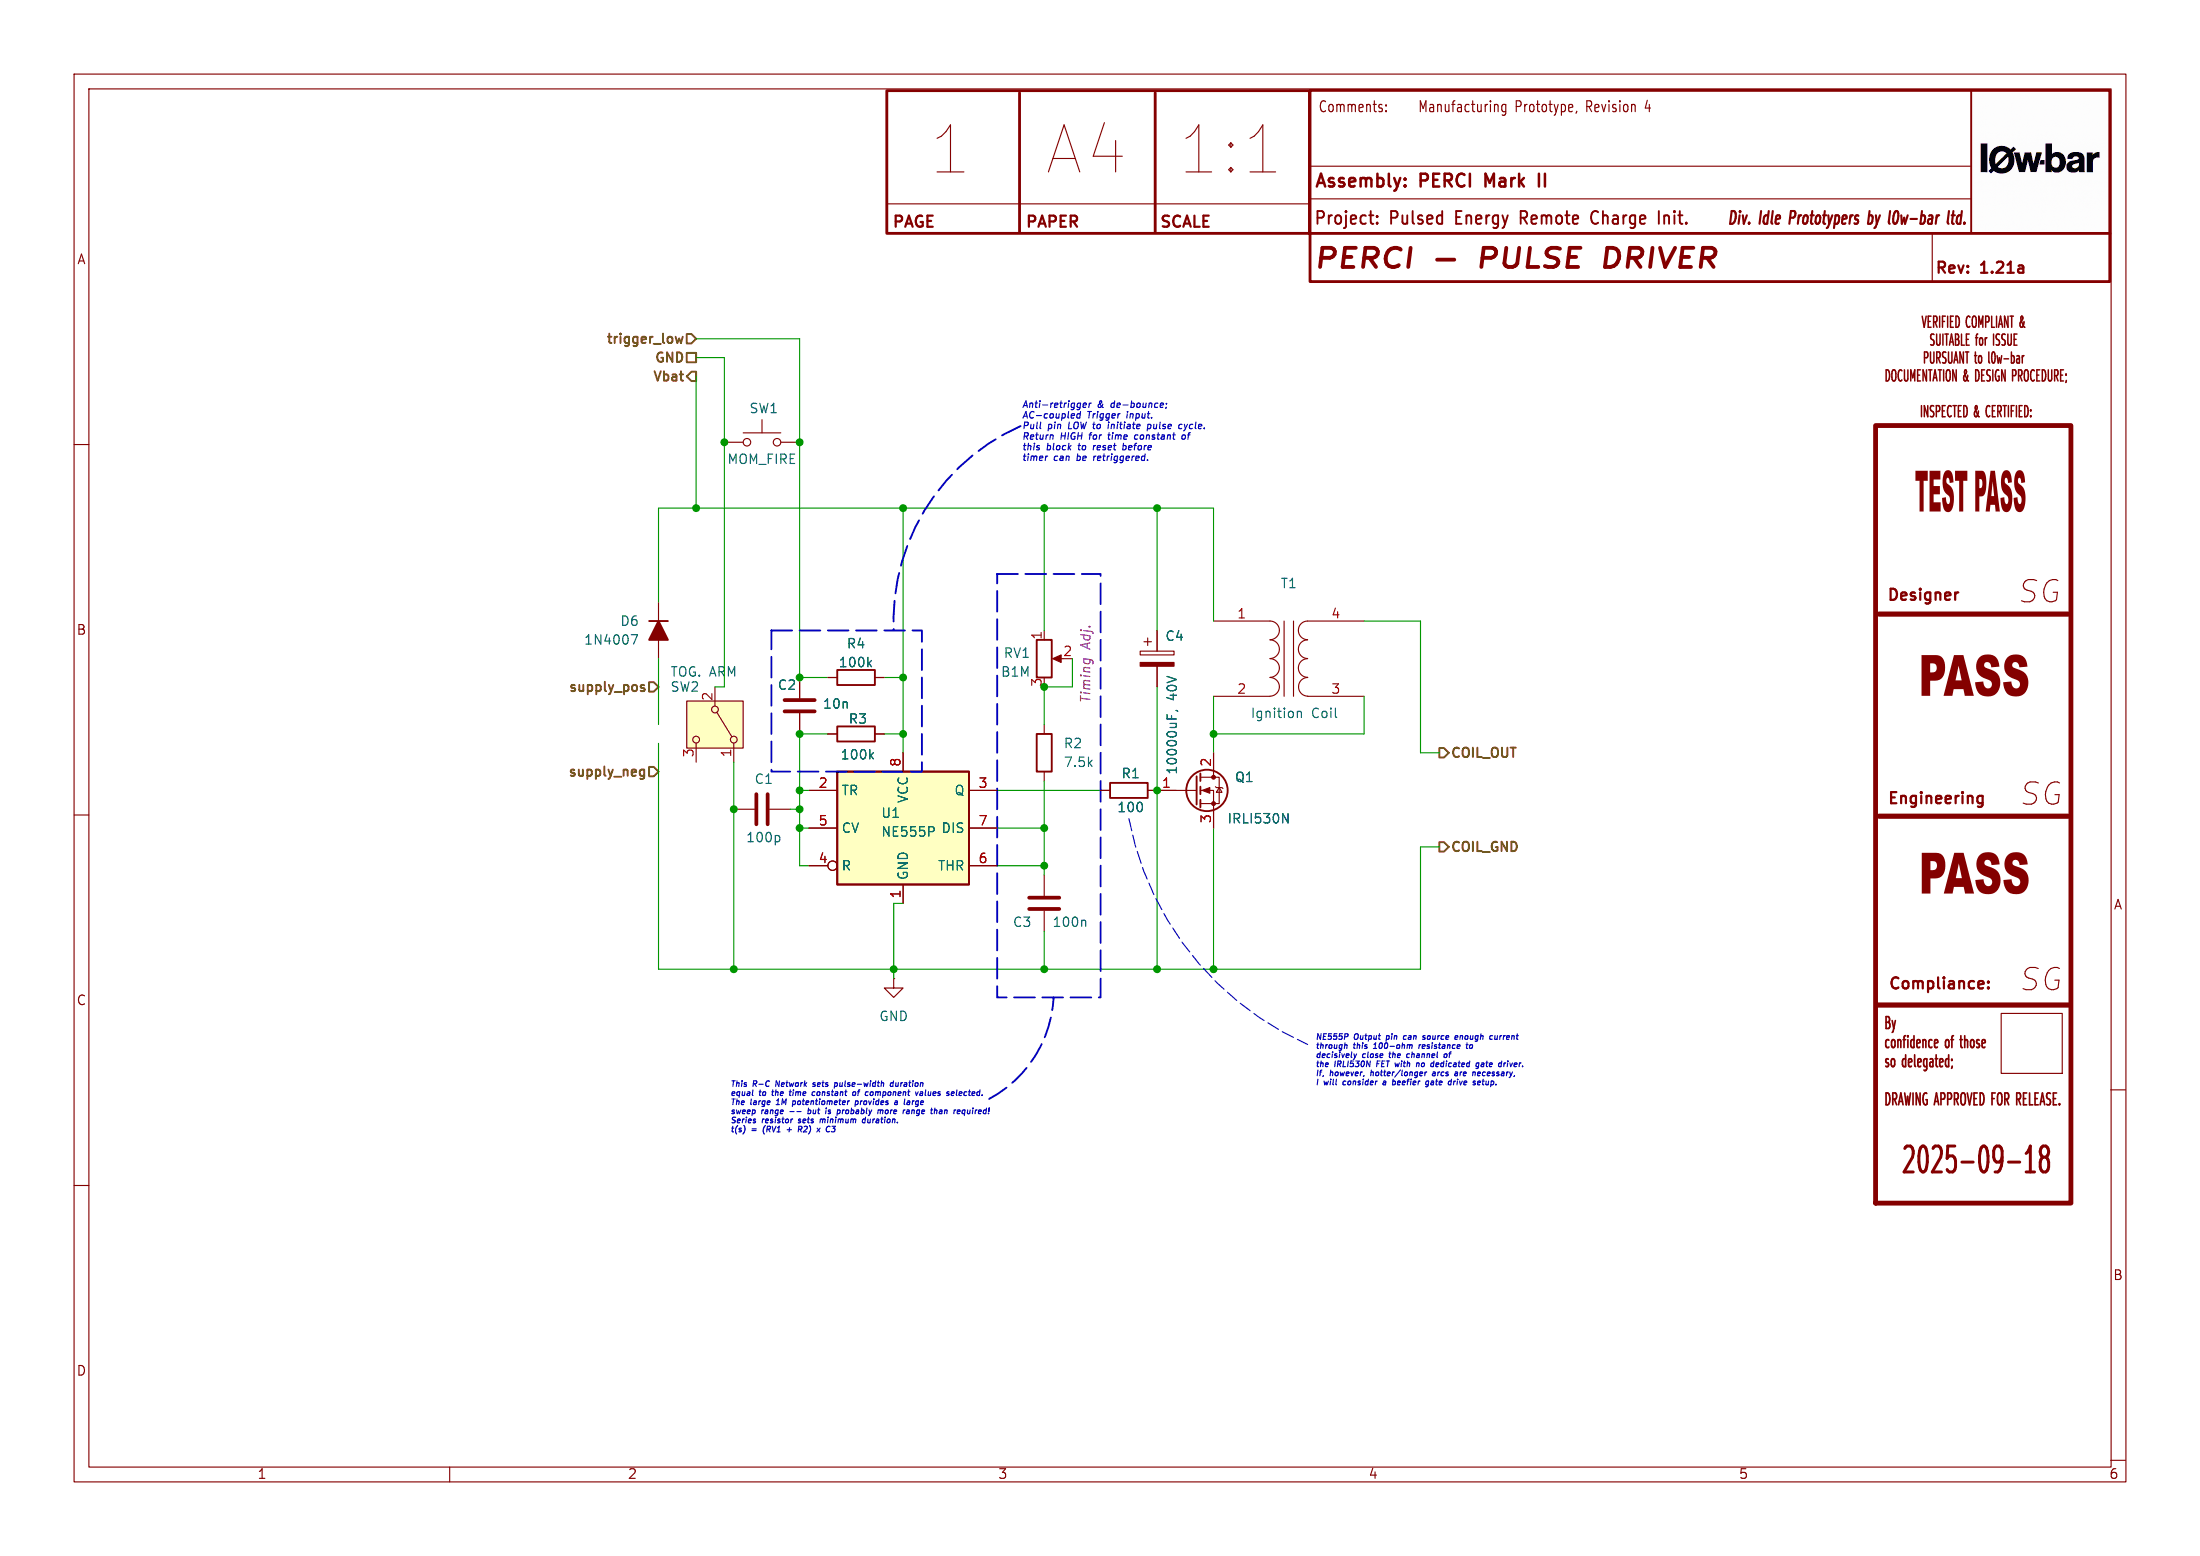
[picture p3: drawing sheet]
(kicad_sch
 (version 20250114)
 (generator "eeschema")
 (generator_version "9.0")
 (paper "A4")
 (title_block
  (title "PERCI - PULSE DRIVER")
  (date "2025-09-18")
  (rev "1.21a")
  (company "l0w-bar")
  (comment 1 "Manufacturing Prototype, Revision 4"))
 (lib_symbols
  (symbol "Device:C"
   (pin_numbers (hide yes))
   (pin_names
    (offset 0.254)) (exclude_from_sim no) (in_bom yes) (on_board yes)
   (property "Reference" "C" (at 0.635 2.54 0) (effects (font (size 1.27 1.27)) (justify left)))
   (property "Value" "C" (at 0.635 -2.54 0) (effects (font (size 1.27 1.27)) (justify left)))
   (property "Footprint" "" (at 0.9652 -3.81 0) (effects (font (size 1.27 1.27)) (hide yes)))
   (property "Datasheet" "~" (at 0 0 0) (effects (font (size 1.27 1.27)) (hide yes)))
   (property "Description" "Unpolarized capacitor" (at 0 0 0) (effects (font (size 1.27 1.27)) (hide yes)))
   (symbol "C_0_1"
    (polyline (pts (xy -2.032 0.762) (xy 2.032 0.762)) (stroke (width 0.508) (type default)) (fill (type none)))
    (polyline (pts (xy -2.032 -0.762) (xy 2.032 -0.762)) (stroke (width 0.508) (type default)) (fill (type none))))
   (symbol "C_1_1"
    (pin passive line (at 0 3.81 270) (length 2.794) (name "~" (effects (font (size 1.27 1.27)))) (number "1" (effects (font (size 1.27 1.27)))))
    (pin passive line (at 0 -3.81 90) (length 2.794) (name "~" (effects (font (size 1.27 1.27)))) (number "2" (effects (font (size 1.27 1.27))))))
   (embedded_fonts no))
  (symbol "Device:C_Polarized"
   (pin_numbers (hide yes))
   (pin_names
    (offset 0.254)) (exclude_from_sim no) (in_bom yes) (on_board yes)
   (property "Reference" "C" (at 0.635 2.54 0) (effects (font (size 1.27 1.27)) (justify left)))
   (property "Value" "C_Polarized" (at 0.635 -2.54 0) (effects (font (size 1.27 1.27)) (justify left)))
   (property "Footprint" "" (at 0.9652 -3.81 0) (effects (font (size 1.27 1.27)) (hide yes)))
   (property "Datasheet" "~" (at 0 0 0) (effects (font (size 1.27 1.27)) (hide yes)))
   (property "Description" "Polarized capacitor" (at 0 0 0) (effects (font (size 1.27 1.27)) (hide yes)))
   (symbol "C_Polarized_0_1"
    (rectangle (start -2.286 0.508) (end 2.286 1.016) (stroke (width 0) (type default)) (fill (type none)))
    (polyline (pts (xy -1.778 2.286) (xy -0.762 2.286)) (stroke (width 0) (type default)) (fill (type none)))
    (polyline (pts (xy -1.27 2.794) (xy -1.27 1.778)) (stroke (width 0) (type default)) (fill (type none)))
    (rectangle (start 2.286 -0.508) (end -2.286 -1.016) (stroke (width 0) (type default)) (fill (type outline))))
   (symbol "C_Polarized_1_1"
    (pin passive line (at 0 3.81 270) (length 2.794) (name "~" (effects (font (size 1.27 1.27)))) (number "1" (effects (font (size 1.27 1.27)))))
    (pin passive line (at 0 -3.81 90) (length 2.794) (name "~" (effects (font (size 1.27 1.27)))) (number "2" (effects (font (size 1.27 1.27))))))
   (embedded_fonts no))
  (symbol "Device:R"
   (pin_numbers (hide yes))
   (pin_names
    (offset 0)) (exclude_from_sim no) (in_bom yes) (on_board yes)
   (property "Reference" "R" (at 2.032 0 90) (effects (font (size 1.27 1.27))))
   (property "Value" "R" (at 0 0 90) (effects (font (size 1.27 1.27))))
   (property "Footprint" "" (at -1.778 0 90) (effects (font (size 1.27 1.27)) (hide yes)))
   (property "Datasheet" "~" (at 0 0 0) (effects (font (size 1.27 1.27)) (hide yes)))
   (property "Description" "Resistor" (at 0 0 0) (effects (font (size 1.27 1.27)) (hide yes)))
   (symbol "R_0_1"
    (rectangle (start -1.016 -2.54) (end 1.016 2.54) (stroke (width 0.254) (type default)) (fill (type none))))
   (symbol "R_1_1"
    (pin passive line (at 0 3.81 270) (length 1.27) (name "~" (effects (font (size 1.27 1.27)))) (number "1" (effects (font (size 1.27 1.27)))))
    (pin passive line (at 0 -3.81 90) (length 1.27) (name "~" (effects (font (size 1.27 1.27)))) (number "2" (effects (font (size 1.27 1.27))))))
   (embedded_fonts no))
  (symbol "Device:R_Potentiometer"
   (pin_names
    (offset 1.016) (hide yes)) (exclude_from_sim no) (in_bom yes) (on_board yes)
   (property "Reference" "RV" (at -4.445 0 90) (effects (font (size 1.27 1.27))))
   (property "Value" "R_Potentiometer" (at -2.54 0 90) (effects (font (size 1.27 1.27))))
   (property "Footprint" "" (at 0 0 0) (effects (font (size 1.27 1.27)) (hide yes)))
   (property "Datasheet" "~" (at 0 0 0) (effects (font (size 1.27 1.27)) (hide yes)))
   (property "Description" "Potentiometer" (at 0 0 0) (effects (font (size 1.27 1.27)) (hide yes)))
   (symbol "R_Potentiometer_0_1"
    (rectangle (start 1.016 2.54) (end -1.016 -2.54) (stroke (width 0.254) (type default)) (fill (type none)))
    (polyline (pts (xy 1.143 0) (xy 2.286 0.508) (xy 2.286 -0.508) (xy 1.143 0)) (stroke (width 0) (type default)) (fill (type outline)))
    (polyline (pts (xy 2.54 0) (xy 1.524 0)) (stroke (width 0) (type default)) (fill (type none))))
   (symbol "R_Potentiometer_1_1"
    (pin passive line (at 0 3.81 270) (length 1.27) (name "1" (effects (font (size 1.27 1.27)))) (number "1" (effects (font (size 1.27 1.27)))))
    (pin passive line (at 0 -3.81 90) (length 1.27) (name "3" (effects (font (size 1.27 1.27)))) (number "3" (effects (font (size 1.27 1.27)))))
    (pin passive line (at 3.81 0 180) (length 1.27) (name "2" (effects (font (size 1.27 1.27)))) (number "2" (effects (font (size 1.27 1.27))))))
   (embedded_fonts no))
  (symbol "Device:Transformer_1P_1S"
   (pin_names
    (offset 1.016) (hide yes)) (exclude_from_sim no) (in_bom yes) (on_board yes)
   (property "Reference" "T" (at 0 6.35 0) (effects (font (size 1.27 1.27))))
   (property "Value" "Transformer_1P_1S" (at 0 -7.62 0) (effects (font (size 1.27 1.27))))
   (property "Footprint" "" (at 0 0 0) (effects (font (size 1.27 1.27)) (hide yes)))
   (property "Datasheet" "~" (at 0 0 0) (effects (font (size 1.27 1.27)) (hide yes)))
   (property "Description" "Transformer, single primary, single secondary" (at 0 0 0) (effects (font (size 1.27 1.27)) (hide yes)))
   (symbol "Transformer_1P_1S_0_1"
    (arc (start -1.27 3.81) (mid -1.656 2.9336) (end -2.54 2.5654) (stroke (width 0) (type default)) (fill (type none)))
    (arc (start -1.27 1.27) (mid -1.656 0.3936) (end -2.54 0.0254) (stroke (width 0) (type default)) (fill (type none)))
    (arc (start -1.27 -1.27) (mid -1.656 -2.1464) (end -2.54 -2.5146) (stroke (width 0) (type default)) (fill (type none)))
    (arc (start -1.27 -3.81) (mid -1.656 -4.6864) (end -2.54 -5.0546) (stroke (width 0) (type default)) (fill (type none)))
    (arc (start -2.54 5.08) (mid -1.642 4.708) (end -1.27 3.81) (stroke (width 0) (type default)) (fill (type none)))
    (arc (start -2.54 2.54) (mid -1.642 2.168) (end -1.27 1.27) (stroke (width 0) (type default)) (fill (type none)))
    (arc (start -2.54 0) (mid -1.642 -0.372) (end -1.27 -1.27) (stroke (width 0) (type default)) (fill (type none)))
    (arc (start -2.54 -2.54) (mid -1.642 -2.912) (end -1.27 -3.81) (stroke (width 0) (type default)) (fill (type none)))
    (polyline (pts (xy -0.635 5.08) (xy -0.635 -5.08)) (stroke (width 0) (type default)) (fill (type none)))
    (polyline (pts (xy 0.635 -5.08) (xy 0.635 5.08)) (stroke (width 0) (type default)) (fill (type none)))
    (arc (start 1.2954 3.81) (mid 1.6457 4.7117) (end 2.54 5.08) (stroke (width 0) (type default)) (fill (type none)))
    (arc (start 1.2954 1.27) (mid 1.6457 2.1717) (end 2.54 2.54) (stroke (width 0) (type default)) (fill (type none)))
    (arc (start 1.2954 -1.27) (mid 1.6457 -0.3683) (end 2.54 0) (stroke (width 0) (type default)) (fill (type none)))
    (arc (start 2.54 2.5654) (mid 1.6599 2.9299) (end 1.2954 3.81) (stroke (width 0) (type default)) (fill (type none)))
    (arc (start 2.54 0.0254) (mid 1.6599 0.3899) (end 1.2954 1.27) (stroke (width 0) (type default)) (fill (type none)))
    (arc (start 2.54 -2.5146) (mid 1.6599 -2.1501) (end 1.2954 -1.27) (stroke (width 0) (type default)) (fill (type none)))
    (arc (start 1.3208 -3.81) (mid 1.6711 -2.9085) (end 2.5654 -2.54) (stroke (width 0) (type default)) (fill (type none)))
    (arc (start 2.5654 -5.0546) (mid 1.6851 -4.6902) (end 1.3208 -3.81) (stroke (width 0) (type default)) (fill (type none))))
   (symbol "Transformer_1P_1S_1_1"
    (pin passive line (at -10.16 5.08 0) (length 7.62) (name "AA" (effects (font (size 1.27 1.27)))) (number "1" (effects (font (size 1.27 1.27)))))
    (pin passive line (at -10.16 -5.08 0) (length 7.62) (name "AB" (effects (font (size 1.27 1.27)))) (number "2" (effects (font (size 1.27 1.27)))))
    (pin passive line (at 10.16 5.08 180) (length 7.62) (name "SB" (effects (font (size 1.27 1.27)))) (number "4" (effects (font (size 1.27 1.27)))))
    (pin passive line (at 10.16 -5.08 180) (length 7.62) (name "SA" (effects (font (size 1.27 1.27)))) (number "3" (effects (font (size 1.27 1.27))))))
   (embedded_fonts no))
  (symbol "PCM_Diode_AKL:1N4007"
   (pin_numbers (hide yes))
   (pin_names
    (offset 1.016) (hide yes)) (exclude_from_sim no) (in_bom yes) (on_board yes)
   (property "Reference" "D" (at 0 5.08 0) (effects (font (size 1.27 1.27))))
   (property "Value" "1N4007" (at 0 2.54 0) (effects (font (size 1.27 1.27))))
   (property "Footprint" "PCM_Diode_THT_AKL:D_DO-41_SOD81_P7.62mm_Horizontal" (at 0 0 0) (effects (font (size 1.27 1.27)) (hide yes)))
   (property "Datasheet" "https://www.tme.eu/Document/5f8ffc5ac30fc86bac97d66040bf5502/1n400x.pdf" (at 0 0 0) (effects (font (size 1.27 1.27)) (hide yes)))
   (property "Description" "DO-41 Diode, Rectifier, 1000V, 1A, Alternate KiCad Library" (at 0 0 0) (effects (font (size 1.27 1.27)) (hide yes)))
   (symbol "1N4007_0_1"
    (polyline (pts (xy -1.27 1.27) (xy -1.27 -1.27) (xy 1.27 0) (xy -1.27 1.27)) (stroke (width 0.254) (type default)) (fill (type outline)))
    (polyline (pts (xy -1.27 0) (xy 1.27 0)) (stroke (width 0) (type default)) (fill (type none)))
    (polyline (pts (xy 1.27 1.27) (xy 1.27 -1.27)) (stroke (width 0.254) (type default)) (fill (type none))))
   (symbol "1N4007_0_2"
    (polyline (pts (xy -2.54 -2.54) (xy 2.54 2.54)) (stroke (width 0) (type default)) (fill (type none)))
    (polyline (pts (xy -0.889 -0.889) (xy -1.778 0) (xy 0.889 0.889) (xy 0 -1.778) (xy -0.889 -0.889)) (stroke (width 0.254) (type default)) (fill (type outline)))
    (polyline (pts (xy 0 1.778) (xy 1.778 0)) (stroke (width 0.254) (type default)) (fill (type none))))
   (symbol "1N4007_1_1"
    (pin passive line (at -3.81 0 0) (length 2.54) (name "A" (effects (font (size 1.27 1.27)))) (number "2" (effects (font (size 1.27 1.27)))))
    (pin passive line (at 3.81 0 180) (length 2.54) (name "K" (effects (font (size 1.27 1.27)))) (number "1" (effects (font (size 1.27 1.27))))))
   (symbol "1N4007_1_2"
    (pin passive line (at -2.54 -2.54 0) (length 0) (name "A" (effects (font (size 1.27 1.27)))) (number "2" (effects (font (size 1.27 1.27)))))
    (pin passive line (at 2.54 2.54 180) (length 0) (name "K" (effects (font (size 1.27 1.27)))) (number "1" (effects (font (size 1.27 1.27))))))
   (embedded_fonts no))
  (symbol "Switch:SW_Omron_B3FS"
   (pin_numbers (hide yes))
   (pin_names
    (offset 1.016) (hide yes)) (exclude_from_sim no) (in_bom yes) (on_board yes)
   (property "Reference" "SW" (at 1.27 2.54 0) (effects (font (size 1.27 1.27)) (justify left)))
   (property "Value" "SW_Omron_B3FS" (at 0 -1.524 0) (effects (font (size 1.27 1.27))))
   (property "Footprint" "" (at 0 5.08 0) (effects (font (size 1.27 1.27)) (hide yes)))
   (property "Datasheet" "https://omronfs.omron.com/en_US/ecb/products/pdf/en-b3fs.pdf" (at 0 5.08 0) (effects (font (size 1.27 1.27)) (hide yes)))
   (property "Description" "Omron B3FS 6x6mm single pole normally-open tactile switch" (at 0 0 0) (effects (font (size 1.27 1.27)) (hide yes)))
   (symbol "SW_Omron_B3FS_0_1"
    (circle (center -2.032 0) (radius 0.508) (stroke (width 0) (type default)) (fill (type none)))
    (polyline (pts (xy 0 1.27) (xy 0 3.048)) (stroke (width 0) (type default)) (fill (type none)))
    (circle (center 2.032 0) (radius 0.508) (stroke (width 0) (type default)) (fill (type none)))
    (polyline (pts (xy 2.54 1.27) (xy -2.54 1.27)) (stroke (width 0) (type default)) (fill (type none)))
    (pin passive line (at -5.08 0 0) (length 2.54) (name "1" (effects (font (size 1.27 1.27)))) (number "1" (effects (font (size 1.27 1.27)))))
    (pin passive line (at 5.08 0 180) (length 2.54) (name "2" (effects (font (size 1.27 1.27)))) (number "2" (effects (font (size 1.27 1.27))))))
   (embedded_fonts no))
  (symbol "Switch:SW_SPDT"
   (pin_names
    (offset 0) (hide yes)) (exclude_from_sim no) (in_bom yes) (on_board yes)
   (property "Reference" "SW" (at 0 5.08 0) (effects (font (size 1.27 1.27))))
   (property "Value" "SW_SPDT" (at 0 -5.08 0) (effects (font (size 1.27 1.27))))
   (property "Footprint" "" (at 0 0 0) (effects (font (size 1.27 1.27)) (hide yes)))
   (property "Datasheet" "~" (at 0 -7.62 0) (effects (font (size 1.27 1.27)) (hide yes)))
   (property "Description" "Switch, single pole double throw" (at 0 0 0) (effects (font (size 1.27 1.27)) (hide yes)))
   (symbol "SW_SPDT_0_1"
    (circle (center -2.032 0) (radius 0.4572) (stroke (width 0) (type default)) (fill (type none)))
    (polyline (pts (xy -1.651 0.254) (xy 1.651 2.286)) (stroke (width 0) (type default)) (fill (type none)))
    (circle (center 2.032 2.54) (radius 0.4572) (stroke (width 0) (type default)) (fill (type none)))
    (circle (center 2.032 -2.54) (radius 0.4572) (stroke (width 0) (type default)) (fill (type none))))
   (symbol "SW_SPDT_1_1"
    (rectangle (start -3.175 3.81) (end 3.175 -3.81) (stroke (width 0) (type default)) (fill (type background)))
    (pin passive line (at -5.08 0 0) (length 2.54) (name "B" (effects (font (size 1.27 1.27)))) (number "2" (effects (font (size 1.27 1.27)))))
    (pin passive line (at 5.08 2.54 180) (length 2.54) (name "A" (effects (font (size 1.27 1.27)))) (number "1" (effects (font (size 1.27 1.27)))))
    (pin passive line (at 5.08 -2.54 180) (length 2.54) (name "C" (effects (font (size 1.27 1.27)))) (number "3" (effects (font (size 1.27 1.27))))))
   (embedded_fonts no))
  (symbol "Timer:NE555P" (exclude_from_sim no) (in_bom yes) (on_board yes)
   (property "Reference" "U" (at -10.16 8.89 0) (effects (font (size 1.27 1.27)) (justify left)))
   (property "Value" "NE555P" (at 2.54 8.89 0) (effects (font (size 1.27 1.27)) (justify left)))
   (property "Footprint" "Package_DIP:DIP-8_W7.62mm" (at 16.51 -10.16 0) (effects (font (size 1.27 1.27)) (hide yes)))
   (property "Datasheet" "http://www.ti.com/lit/ds/symlink/ne555.pdf" (at 21.59 -10.16 0) (effects (font (size 1.27 1.27)) (hide yes)))
   (property "Description" "Precision Timers, 555 compatible,  PDIP-8" (at 0 0 0) (effects (font (size 1.27 1.27)) (hide yes)))
   (symbol "NE555P_0_0"
    (pin power_in line (at 0 10.16 270) (length 2.54) (name "VCC" (effects (font (size 1.27 1.27)))) (number "8" (effects (font (size 1.27 1.27)))))
    (pin power_in line (at 0 -10.16 90) (length 2.54) (name "GND" (effects (font (size 1.27 1.27)))) (number "1" (effects (font (size 1.27 1.27))))))
   (symbol "NE555P_0_1"
    (rectangle (start -8.89 -7.62) (end 8.89 7.62) (stroke (width 0.254) (type default)) (fill (type background)))
    (rectangle (start -8.89 -7.62) (end 8.89 7.62) (stroke (width 0.254) (type default)) (fill (type background))))
   (symbol "NE555P_1_1"
    (pin input line (at -12.7 5.08 0) (length 3.81) (name "TR" (effects (font (size 1.27 1.27)))) (number "2" (effects (font (size 1.27 1.27)))))
    (pin input line (at -12.7 0 0) (length 3.81) (name "CV" (effects (font (size 1.27 1.27)))) (number "5" (effects (font (size 1.27 1.27)))))
    (pin input inverted (at -12.7 -5.08 0) (length 3.81) (name "R" (effects (font (size 1.27 1.27)))) (number "4" (effects (font (size 1.27 1.27)))))
    (pin output line (at 12.7 5.08 180) (length 3.81) (name "Q" (effects (font (size 1.27 1.27)))) (number "3" (effects (font (size 1.27 1.27)))))
    (pin input line (at 12.7 0 180) (length 3.81) (name "DIS" (effects (font (size 1.27 1.27)))) (number "7" (effects (font (size 1.27 1.27)))))
    (pin input line (at 12.7 -5.08 180) (length 3.81) (name "THR" (effects (font (size 1.27 1.27)))) (number "6" (effects (font (size 1.27 1.27))))))
   (embedded_fonts no))
  (symbol "Transistor_FET:IRF540N"
   (pin_names (hide yes)) (exclude_from_sim no) (in_bom yes) (on_board yes)
   (property "Reference" "Q" (at 5.08 1.905 0) (effects (font (size 1.27 1.27)) (justify left)))
   (property "Value" "IRF540N" (at 5.08 0 0) (effects (font (size 1.27 1.27)) (justify left)))
   (property "Footprint" "Package_TO_SOT_THT:TO-220-3_Vertical" (at 5.08 -1.905 0) (effects (font (size 1.27 1.27)
    (italic yes)) (justify left) (hide yes)))
   (property "Datasheet" "http://www.irf.com/product-info/datasheets/data/irf540n.pdf" (at 5.08 -3.81 0) (effects (font (size 1.27 1.27)) (justify left) (hide yes)))
   (property "Description" "33A Id, 100V Vds, HEXFET N-Channel MOSFET, TO-220" (at 0 0 0) (effects (font (size 1.27 1.27)) (hide yes)))
   (symbol "IRF540N_0_1"
    (polyline (pts (xy 0.254 1.905) (xy 0.254 -1.905)) (stroke (width 0.254) (type default)) (fill (type none)))
    (polyline (pts (xy 0.254 0) (xy -2.54 0)) (stroke (width 0) (type default)) (fill (type none)))
    (polyline (pts (xy 0.762 2.286) (xy 0.762 1.27)) (stroke (width 0.254) (type default)) (fill (type none)))
    (polyline (pts (xy 0.762 0.508) (xy 0.762 -0.508)) (stroke (width 0.254) (type default)) (fill (type none)))
    (polyline (pts (xy 0.762 -1.27) (xy 0.762 -2.286)) (stroke (width 0.254) (type default)) (fill (type none)))
    (polyline (pts (xy 0.762 -1.778) (xy 3.302 -1.778) (xy 3.302 1.778) (xy 0.762 1.778)) (stroke (width 0) (type default)) (fill (type none)))
    (polyline (pts (xy 1.016 0) (xy 2.032 0.381) (xy 2.032 -0.381) (xy 1.016 0)) (stroke (width 0) (type default)) (fill (type outline)))
    (circle (center 1.651 0) (radius 2.794) (stroke (width 0.254) (type default)) (fill (type none)))
    (polyline (pts (xy 2.54 2.54) (xy 2.54 1.778)) (stroke (width 0) (type default)) (fill (type none)))
    (circle (center 2.54 1.778) (radius 0.254) (stroke (width 0) (type default)) (fill (type outline)))
    (circle (center 2.54 -1.778) (radius 0.254) (stroke (width 0) (type default)) (fill (type outline)))
    (polyline (pts (xy 2.54 -2.54) (xy 2.54 0) (xy 0.762 0)) (stroke (width 0) (type default)) (fill (type none)))
    (polyline (pts (xy 2.794 0.508) (xy 2.921 0.381) (xy 3.683 0.381) (xy 3.81 0.254)) (stroke (width 0) (type default)) (fill (type none)))
    (polyline (pts (xy 3.302 0.381) (xy 2.921 -0.254) (xy 3.683 -0.254) (xy 3.302 0.381)) (stroke (width 0) (type default)) (fill (type none))))
   (symbol "IRF540N_1_1"
    (pin input line (at -5.08 0 0) (length 2.54) (name "G" (effects (font (size 1.27 1.27)))) (number "1" (effects (font (size 1.27 1.27)))))
    (pin passive line (at 2.54 5.08 270) (length 2.54) (name "D" (effects (font (size 1.27 1.27)))) (number "2" (effects (font (size 1.27 1.27)))))
    (pin passive line (at 2.54 -5.08 90) (length 2.54) (name "S" (effects (font (size 1.27 1.27)))) (number "3" (effects (font (size 1.27 1.27))))))
   (embedded_fonts no))
  (symbol "power:GND"
   (power)
   (pin_numbers (hide yes))
   (pin_names
    (offset 0) (hide yes)) (exclude_from_sim no) (in_bom yes) (on_board yes)
   (property "Reference" "#PWR" (at 0 -6.35 0) (effects (font (size 1.27 1.27)) (hide yes)))
   (property "Value" "GND" (at 0 -3.81 0) (effects (font (size 1.27 1.27))))
   (property "Footprint" "" (at 0 0 0) (effects (font (size 1.27 1.27)) (hide yes)))
   (property "Datasheet" "" (at 0 0 0) (effects (font (size 1.27 1.27)) (hide yes)))
   (property "Description" "Power symbol creates a global label with name \"GND\" , ground" (at 0 0 0) (effects (font (size 1.27 1.27)) (hide yes)))
   (symbol "GND_0_1"
    (polyline (pts (xy 0 0) (xy 0 -1.27) (xy 1.27 -1.27) (xy 0 -2.54) (xy -1.27 -1.27) (xy 0 -1.27)) (stroke (width 0) (type default)) (fill (type none))))
   (symbol "GND_1_1"
    (pin power_in line (at 0 0 270) (length 0) (name "~" (effects (font (size 1.27 1.27)))) (number "1" (effects (font (size 1.27 1.27))))))
   (embedded_fonts no)))
 (arc
  (start 176.53 140.97)
  (mid 160.7264 128.6897)
  (end 152.4 110.49)
  (stroke (width 0) (type dash))
  (fill (type none)))
 (arc
  (start 142.24 134.62)
  (mid 139.6894 142.6159)
  (end 133.531 148.318)
  (stroke (width 0.254) (type dash))
  (fill (type none)))
 (rectangle
  (start 134.62 77.47)
  (end 148.59 134.62)
  (stroke (width 0.254) (type dash))
  (fill (type none)))
 (arc
  (start 120.65 85.09)
  (mid 124.9541 68.6524)
  (end 137.7798 57.5069)
  (stroke (width 0.254) (type dash))
  (fill (type none)))
 (rectangle
  (start 104.14 85.09)
  (end 124.46 104.14)
  (stroke (width 0.254) (type dash))
  (fill (type none)))
 (text "NE555P Output pin can source enough current \nthrough this 100-ohm resistance to\ndecisively close the channel of \nthe IRLI530N FET with no dedicated gate driver. \nIf, however, hotter/longer arcs are necessary, \nI will consider a beefier gate drive setup."
  (exclude_from_sim no)
  (at 177.546 143.256 0)
  (effects (font (size 0.762 0.762)
    (italic yes)) (justify left)))
 (text "Anti-retrigger & de-bounce; \nAC-coupled Trigger input.\nPull pin LOW to initiate pulse cycle.\nReturn HIGH for time constant of \nthis block to reset before \ntimer can be retriggered."
  (exclude_from_sim no)
  (at 137.922 58.42 0)
  (effects (font (size 0.889 0.889)
    (italic yes)) (justify left)))
 (text "This R-C Network sets pulse-width duration\nequal to the time constant of component values selected.\nThe large 1M potentiometer provides a large\nsweep range -- but is probably more range than required!\nSeries resistor sets minimum duration.\nt(s) = (RV1 + R2) x C3"
  (exclude_from_sim no)
  (at 98.552 149.606 0)
  (effects (font (size 0.762 0.762)
    (italic yes)) (justify left)))
 (junction
  (at 156.21 106.68)
  (diameter 0)
  (color 0 0 0 0))
 (junction
  (at 156.21 68.58)
  (diameter 0)
  (color 0 0 0 0))
 (junction
  (at 140.97 92.71)
  (diameter 0)
  (color 0 0 0 0))
 (junction
  (at 99.06 109.22)
  (diameter 0)
  (color 0 0 0 0))
 (junction
  (at 140.97 68.58)
  (diameter 0)
  (color 0 0 0 0))
 (junction
  (at 140.97 111.76)
  (diameter 0)
  (color 0 0 0 0))
 (junction
  (at 107.95 111.76)
  (diameter 0)
  (color 0 0 0 0))
 (junction
  (at 121.92 91.44)
  (diameter 0)
  (color 0 0 0 0))
 (junction
  (at 121.92 99.06)
  (diameter 0)
  (color 0 0 0 0))
 (junction
  (at 107.95 106.68)
  (diameter 0)
  (color 0 0 0 0))
 (junction
  (at 107.95 91.44)
  (diameter 0)
  (color 0 0 0 0))
 (junction
  (at 163.83 99.06)
  (diameter 0)
  (color 0 0 0 0))
 (junction
  (at 107.95 59.69)
  (diameter 0)
  (color 0 0 0 0))
 (junction
  (at 156.21 130.81)
  (diameter 0)
  (color 0 0 0 0))
 (junction
  (at 99.06 130.81)
  (diameter 0)
  (color 0 0 0 0))
 (junction
  (at 140.97 130.81)
  (diameter 0)
  (color 0 0 0 0))
 (junction
  (at 121.92 68.58)
  (diameter 0)
  (color 0 0 0 0))
 (junction
  (at 97.79 59.69)
  (diameter 0)
  (color 0 0 0 0))
 (junction
  (at 93.98 68.58)
  (diameter 0)
  (color 0 0 0 0))
 (junction
  (at 140.97 116.84)
  (diameter 0)
  (color 0 0 0 0))
 (junction
  (at 163.83 130.81)
  (diameter 0)
  (color 0 0 0 0))
 (junction
  (at 107.95 109.22)
  (diameter 0)
  (color 0 0 0 0))
 (junction
  (at 120.65 130.81)
  (diameter 0)
  (color 0 0 0 0))
 (junction
  (at 107.95 99.06)
  (diameter 0)
  (color 0 0 0 0))
 (wire
  (pts (xy 107.95 45.72) (xy 107.95 59.69))
  (stroke (width 0) (type default)))
 (wire
  (pts (xy 106.68 109.22) (xy 107.95 109.22))
  (stroke (width 0) (type default)))
 (wire
  (pts (xy 191.77 114.3) (xy 191.77 130.81))
  (stroke (width 0) (type default)))
 (wire
  (pts (xy 120.65 132.08) (xy 120.65 130.81))
  (stroke (width 0) (type default)))
 (wire
  (pts (xy 156.21 68.58) (xy 163.83 68.58))
  (stroke (width 0) (type default)))
 (wire
  (pts (xy 156.21 106.68) (xy 156.21 130.81))
  (stroke (width 0) (type default)))
 (wire
  (pts (xy 107.95 109.22) (xy 107.95 111.76))
  (stroke (width 0) (type default)))
 (wire
  (pts (xy 163.83 68.58) (xy 163.83 83.82))
  (stroke (width 0) (type default)))
 (wire
  (pts (xy 134.62 106.68) (xy 148.59 106.68))
  (stroke (width 0) (type default)))
 (wire
  (pts (xy 140.97 105.41) (xy 140.97 111.76))
  (stroke (width 0) (type default)))
 (wire
  (pts (xy 121.92 68.58) (xy 140.97 68.58))
  (stroke (width 0) (type default)))
 (wire
  (pts (xy 88.9 97.79) (xy 88.9 88.9))
  (stroke (width 0) (type default)))
 (wire
  (pts (xy 93.98 48.26) (xy 97.79 48.26))
  (stroke (width 0) (type default)))
 (wire
  (pts (xy 107.95 59.69) (xy 107.95 91.44))
  (stroke (width 0) (type default)))
 (wire
  (pts (xy 120.65 130.81) (xy 140.97 130.81))
  (stroke (width 0) (type default)))
 (wire
  (pts (xy 120.65 121.92) (xy 121.92 121.92))
  (stroke (width 0) (type default)))
 (wire
  (pts (xy 184.15 99.06) (xy 163.83 99.06))
  (stroke (width 0) (type default)))
 (wire
  (pts (xy 163.83 93.98) (xy 163.83 99.06))
  (stroke (width 0) (type default)))
 (wire
  (pts (xy 140.97 68.58) (xy 140.97 85.09))
  (stroke (width 0) (type default)))
 (wire
  (pts (xy 163.83 99.06) (xy 163.83 101.6))
  (stroke (width 0) (type default)))
 (wire
  (pts (xy 156.21 92.71) (xy 156.21 106.68))
  (stroke (width 0) (type default)))
 (wire
  (pts (xy 121.92 99.06) (xy 121.92 101.6))
  (stroke (width 0) (type default)))
 (wire
  (pts (xy 99.06 109.22) (xy 99.06 130.81))
  (stroke (width 0) (type default)))
 (wire
  (pts (xy 88.9 81.28) (xy 88.9 68.58))
  (stroke (width 0) (type default)))
 (wire
  (pts (xy 144.78 88.9) (xy 144.78 92.71))
  (stroke (width 0) (type default)))
 (wire
  (pts (xy 191.77 114.3) (xy 194.31 114.3))
  (stroke (width 0) (type default)))
 (wire
  (pts (xy 93.98 45.72) (xy 107.95 45.72))
  (stroke (width 0) (type default)))
 (wire
  (pts (xy 88.9 100.33) (xy 88.9 130.81))
  (stroke (width 0) (type default)))
 (wire
  (pts (xy 97.79 48.26) (xy 97.79 59.69))
  (stroke (width 0) (type default)))
 (wire
  (pts (xy 140.97 68.58) (xy 156.21 68.58))
  (stroke (width 0) (type default)))
 (wire
  (pts (xy 93.98 68.58) (xy 121.92 68.58))
  (stroke (width 0) (type default)))
 (wire
  (pts (xy 140.97 92.71) (xy 140.97 97.79))
  (stroke (width 0) (type default)))
 (wire
  (pts (xy 191.77 83.82) (xy 184.15 83.82))
  (stroke (width 0) (type default)))
 (wire
  (pts (xy 156.21 68.58) (xy 156.21 85.09))
  (stroke (width 0) (type default)))
 (wire
  (pts (xy 99.06 130.81) (xy 120.65 130.81))
  (stroke (width 0) (type default)))
 (wire
  (pts (xy 163.83 111.76) (xy 163.83 130.81))
  (stroke (width 0) (type default)))
 (wire
  (pts (xy 140.97 111.76) (xy 140.97 116.84))
  (stroke (width 0) (type default)))
 (wire
  (pts (xy 88.9 130.81) (xy 99.06 130.81))
  (stroke (width 0) (type default)))
 (wire
  (pts (xy 107.95 111.76) (xy 109.22 111.76))
  (stroke (width 0) (type default)))
 (wire
  (pts (xy 119.38 91.44) (xy 121.92 91.44))
  (stroke (width 0) (type default)))
 (wire
  (pts (xy 156.21 130.81) (xy 163.83 130.81))
  (stroke (width 0) (type default)))
 (wire
  (pts (xy 97.79 59.69) (xy 97.79 92.71))
  (stroke (width 0) (type default)))
 (wire
  (pts (xy 184.15 93.98) (xy 184.15 99.06))
  (stroke (width 0) (type default)))
 (wire
  (pts (xy 111.76 91.44) (xy 107.95 91.44))
  (stroke (width 0) (type default)))
 (wire
  (pts (xy 99.06 102.87) (xy 99.06 109.22))
  (stroke (width 0) (type default)))
 (wire
  (pts (xy 107.95 109.22) (xy 107.95 106.68))
  (stroke (width 0) (type default)))
 (wire
  (pts (xy 121.92 68.58) (xy 121.92 91.44))
  (stroke (width 0) (type default)))
 (wire
  (pts (xy 88.9 68.58) (xy 93.98 68.58))
  (stroke (width 0) (type default)))
 (wire
  (pts (xy 191.77 83.82) (xy 191.77 101.6))
  (stroke (width 0) (type default)))
 (wire
  (pts (xy 120.65 121.92) (xy 120.65 130.81))
  (stroke (width 0) (type default)))
 (wire
  (pts (xy 121.92 91.44) (xy 121.92 99.06))
  (stroke (width 0) (type default)))
 (wire
  (pts (xy 191.77 101.6) (xy 194.31 101.6))
  (stroke (width 0) (type default)))
 (wire
  (pts (xy 107.95 99.06) (xy 111.76 99.06))
  (stroke (width 0) (type default)))
 (wire
  (pts (xy 93.98 68.58) (xy 93.98 50.8))
  (stroke (width 0) (type default)))
 (wire
  (pts (xy 140.97 130.81) (xy 156.21 130.81))
  (stroke (width 0) (type default)))
 (wire
  (pts (xy 119.38 99.06) (xy 121.92 99.06))
  (stroke (width 0) (type default)))
 (wire
  (pts (xy 144.78 92.71) (xy 140.97 92.71))
  (stroke (width 0) (type default)))
 (wire
  (pts (xy 134.62 111.76) (xy 140.97 111.76))
  (stroke (width 0) (type default)))
 (wire
  (pts (xy 109.22 106.68) (xy 107.95 106.68))
  (stroke (width 0) (type default)))
 (wire
  (pts (xy 140.97 118.11) (xy 140.97 116.84))
  (stroke (width 0) (type default)))
 (wire
  (pts (xy 163.83 130.81) (xy 191.77 130.81))
  (stroke (width 0) (type default)))
 (wire
  (pts (xy 109.22 116.84) (xy 107.95 116.84))
  (stroke (width 0) (type default)))
 (wire
  (pts (xy 107.95 111.76) (xy 107.95 116.84))
  (stroke (width 0) (type default)))
 (wire
  (pts (xy 107.95 99.06) (xy 107.95 106.68))
  (stroke (width 0) (type default)))
 (wire
  (pts (xy 140.97 130.81) (xy 140.97 125.73))
  (stroke (width 0) (type default)))
 (wire
  (pts (xy 140.97 116.84) (xy 134.62 116.84))
  (stroke (width 0) (type default)))
 (wire
  (pts (xy 97.79 92.71) (xy 96.52 92.71))
  (stroke (width 0) (type default)))
 (hierarchical_label "GND"
  (shape passive)
  (at 93.98 48.26 180)
  (effects (font (size 1.27 1.27) (thickness 0.254)
    (bold yes)) (justify right)))
 (hierarchical_label "supply_neg"
  (shape input)
  (at 88.9 104.14 180)
  (effects (font (size 1.27 1.27) (thickness 0.254)
    (bold yes)) (justify right)))
 (hierarchical_label "Vbat"
  (shape output)
  (at 93.98 50.8 180)
  (effects (font (size 1.27 1.27) (thickness 0.254)
    (bold yes)) (justify right)))
 (hierarchical_label "COIL_GND"
  (shape output)
  (at 194.31 114.3 0)
  (effects (font (size 1.27 1.27) (thickness 0.254)
    (bold yes)) (justify left)))
 (hierarchical_label "COIL_OUT"
  (shape output)
  (at 194.31 101.6 0)
  (effects (font (size 1.27 1.27) (thickness 0.254)
    (bold yes)) (justify left)))
 (hierarchical_label "supply_pos"
  (shape input)
  (at 88.9 92.71 180)
  (effects (font (size 1.27 1.27) (thickness 0.254)
    (bold yes)) (justify right)))
 (hierarchical_label "trigger_low"
  (shape input)
  (at 93.98 45.72 180)
  (effects (font (size 1.27 1.27) (thickness 0.254)
    (bold yes)) (justify right)))
 (symbol
  (lib_id "Timer:NE555P")
  (at 121.92 111.76 0)
  (unit 1)
  (exclude_from_sim no)
  (in_bom yes)
  (on_board yes)
  (dnp no)
  (property "Reference" "U1" (at 118.872 109.728 0) (effects (font (size 1.27 1.27)) (justify left)))
  (property "Value" "NE555P" (at 118.872 112.268 0) (effects (font (size 1.27 1.27)) (justify left)))
  (property "Footprint" "Package_DIP:DIP-8_W7.62mm" (at 138.43 121.92 0) (effects (font (size 1.27 1.27)) (hide yes)))
  (property "Datasheet" "http://www.ti.com/lit/ds/symlink/ne555.pdf" (at 143.51 121.92 0) (effects (font (size 1.27 1.27)) (hide yes)))
  (property "Description" "Precision Timers, 555 compatible,  PDIP-8" (at 121.92 111.76 0) (effects (font (size 1.27 1.27)) (hide yes)))
  (pin "4")
  (pin "8")
  (pin "6")
  (pin "7")
  (pin "5")
  (pin "3")
  (pin "2")
  (pin "1"))
 (symbol
  (lib_id "Device:C")
  (at 140.97 121.92 0)
  (unit 1)
  (exclude_from_sim no)
  (in_bom yes)
  (on_board yes)
  (dnp no)
  (property "Reference" "C3" (at 136.652 124.46 0) (effects (font (size 1.27 1.27)) (justify left)))
  (property "Value" "100n" (at 141.986 124.46 0) (effects (font (size 1.27 1.27)) (justify left)))
  (property "Footprint" "Capacitor_THT:C_Axial_L5.1mm_D3.1mm_P7.50mm_Horizontal" (at 141.9352 125.73 0) (effects (font (size 1.27 1.27)) (hide yes)))
  (property "Datasheet" "~" (at 140.97 121.92 0) (effects (font (size 1.27 1.27)) (hide yes)))
  (property "Description" "Unpolarized capacitor" (at 140.97 121.92 0) (effects (font (size 1.27 1.27)) (hide yes)))
  (pin "2")
  (pin "1"))
 (symbol
  (lib_id "Device:C")
  (at 107.95 95.25 0)
  (unit 1)
  (exclude_from_sim no)
  (in_bom yes)
  (on_board yes)
  (dnp no)
  (property "Reference" "C2" (at 104.902 92.456 0) (effects (font (size 1.27 1.27)) (justify left)))
  (property "Value" "10n" (at 110.998 94.996 0) (effects (font (size 1.27 1.27)) (justify left)))
  (property "Footprint" "Capacitor_THT:C_Disc_D6.0mm_W2.5mm_P5.00mm" (at 108.9152 99.06 0) (effects (font (size 1.27 1.27)) (hide yes)))
  (property "Datasheet" "~" (at 107.95 95.25 0) (effects (font (size 1.27 1.27)) (hide yes)))
  (property "Description" "Unpolarized capacitor" (at 107.95 95.25 0) (effects (font (size 1.27 1.27)) (hide yes)))
  (pin "2")
  (pin "1"))
 (symbol
  (lib_id "Device:R_Potentiometer")
  (at 140.97 88.9 0)
  (unit 1)
  (exclude_from_sim no)
  (in_bom yes)
  (on_board yes)
  (dnp no)
  (property "Reference" "RV1" (at 139.192 88.138 0) (effects (font (size 1.27 1.27)) (justify right)))
  (property "Value" "B1M" (at 139.192 90.678 0) (effects (font (size 1.27 1.27)) (justify right)))
  (property "Footprint" "Custom-With-3D:Potentiometer_16mm-Alpha_Bourns_Omega-Single_Horizontal" (at 140.97 88.9 0) (effects (font (size 1.27 1.27)) (hide yes)))
  (property "Datasheet" "" (at 140.97 88.9 0) (effects (font (size 1.27 1.27)) (hide yes)))
  (property "Description" "Timing Adj." (at 146.558 89.662 90) (effects (font (size 1.27 1.27)
    (italic yes))))
  (pin "1")
  (pin "2")
  (pin "3"))
 (symbol
  (lib_id "PCM_Diode_AKL:1N4007")
  (at 88.9 85.09 90)
  (unit 1)
  (exclude_from_sim no)
  (in_bom yes)
  (on_board yes)
  (dnp no)
  (fields_autoplaced yes)
  (property "Reference" "D6" (at 86.36 83.8199 90) (effects (font (size 1.27 1.27)) (justify left)))
  (property "Value" "1N4007" (at 86.36 86.3599 90) (effects (font (size 1.27 1.27)) (justify left)))
  (property "Footprint" "PCM_Diode_THT_AKL:D_DO-41_SOD81_P7.62mm_Horizontal" (at 88.9 85.09 0) (effects (font (size 1.27 1.27)) (hide yes)))
  (property "Datasheet" "https://www.tme.eu/Document/5f8ffc5ac30fc86bac97d66040bf5502/1n400x.pdf" (at 88.9 85.09 0) (effects (font (size 1.27 1.27)) (hide yes)))
  (property "Description" "DO-41 Diode, Rectifier, 1000V, 1A, Alternate KiCad Library" (at 88.9 85.09 0) (effects (font (size 1.27 1.27)) (hide yes)))
  (pin "2")
  (pin "1"))
 (symbol
  (lib_id "Device:C_Polarized")
  (at 156.21 88.9 0)
  (unit 1)
  (exclude_from_sim no)
  (in_bom yes)
  (on_board yes)
  (dnp no)
  (property "Reference" "C4" (at 157.226 85.852 0) (effects (font (size 1.27 1.27)) (justify left)))
  (property "Value" "10000uF, 40V" (at 158.242 104.648 90) (effects (font (size 1.27 1.27)) (justify left)))
  (property "Footprint" "Capacitor_THT:CP_Radial_D25.0mm_P10.00mm_SnapIn" (at 157.1752 92.71 0) (effects (font (size 1.27 1.27)) (hide yes)))
  (property "Datasheet" "~" (at 156.21 88.9 0) (effects (font (size 1.27 1.27)) (hide yes)))
  (property "Description" "Polarized capacitor" (at 156.21 88.9 0) (effects (font (size 1.27 1.27)) (hide yes)))
  (pin "1")
  (pin "2"))
 (symbol
  (lib_id "Switch:SW_SPDT")
  (at 96.52 97.79 270)
  (unit 1)
  (exclude_from_sim no)
  (in_bom yes)
  (on_board yes)
  (dnp no)
  (property "Reference" "SW2" (at 90.424 92.71 90) (effects (font (size 1.27 1.27)) (justify left)))
  (property "Value" "TOG. ARM" (at 90.424 90.678 90) (effects (font (size 1.27 1.27)) (justify left)))
  (property "Footprint" "PCM_4ms_Switch:Switch_Toggle_SPDT_SubMini" (at 96.52 97.79 0) (effects (font (size 1.27 1.27)) (hide yes)))
  (property "Datasheet" "~" (at 96.52 97.79 0) (effects (font (size 1.27 1.27)) (hide yes)))
  (property "Description" "Single Pole Single Throw (SPST) switch" (at 96.52 97.79 0) (effects (font (size 1.27 1.27)) (hide yes)))
  (pin "1")
  (pin "2")
  (pin "3"))
 (symbol
  (lib_id "Device:R")
  (at 115.57 99.06 90)
  (unit 1)
  (exclude_from_sim no)
  (in_bom yes)
  (on_board yes)
  (dnp no)
  (property "Reference" "R3" (at 115.824 97.028 90) (effects (font (size 1.27 1.27))))
  (property "Value" "100k" (at 115.824 101.854 90) (effects (font (size 1.27 1.27))))
  (property "Footprint" "Resistor_THT:R_Axial_DIN0204_L3.6mm_D1.6mm_P7.62mm_Horizontal" (at 115.57 100.838 90) (effects (font (size 1.27 1.27)) (hide yes)))
  (property "Datasheet" "~" (at 115.57 99.06 0) (effects (font (size 1.27 1.27)) (hide yes)))
  (property "Description" "Resistor" (at 115.57 99.06 0) (effects (font (size 1.27 1.27)) (hide yes)))
  (pin "1")
  (pin "2"))
 (symbol
  (lib_id "Device:C")
  (at 102.87 109.22 90)
  (unit 1)
  (exclude_from_sim no)
  (in_bom yes)
  (on_board yes)
  (dnp no)
  (property "Reference" "C1" (at 103.124 105.156 90) (effects (font (size 1.27 1.27))))
  (property "Value" "100p" (at 103.124 113.03 90) (effects (font (size 1.27 1.27))))
  (property "Footprint" "Capacitor_THT:C_Axial_L5.1mm_D3.1mm_P7.50mm_Horizontal" (at 106.68 108.2548 0) (effects (font (size 1.27 1.27)) (hide yes)))
  (property "Datasheet" "" (at 102.87 109.22 0) (effects (font (size 1.27 1.27)) (hide yes)))
  (property "Description" "" (at 102.87 109.22 0) (effects (font (size 1.27 1.27)) (hide yes)))
  (pin "1")
  (pin "2"))
 (symbol
  (lib_id "Switch:SW_Omron_B3FS")
  (at 102.87 59.69 0)
  (unit 1)
  (exclude_from_sim no)
  (in_bom yes)
  (on_board yes)
  (dnp no)
  (property "Reference" "SW1" (at 103.124 55.118 0) (effects (font (size 1.27 1.27))))
  (property "Value" "MOM_FIRE" (at 102.87 61.976 0) (effects (font (size 1.27 1.27))))
  (property "Footprint" "Custom-With-3D:SW_PUSH-12mm" (at 102.87 54.61 0) (effects (font (size 1.27 1.27)) (hide yes)))
  (property "Datasheet" "" (at 102.87 54.61 0) (effects (font (size 1.27 1.27)) (hide yes)))
  (property "Description" "" (at 102.87 59.69 0) (effects (font (size 1.27 1.27)) (hide yes)))
  (pin "1")
  (pin "2"))
 (symbol
  (lib_id "Device:Transformer_1P_1S")
  (at 173.99 88.9 0)
  (unit 1)
  (exclude_from_sim no)
  (in_bom yes)
  (on_board yes)
  (dnp no)
  (property "Reference" "T1" (at 174.0027 78.74 0) (effects (font (size 1.27 1.27))))
  (property "Value" "Ignition Coil" (at 174.752 96.266 0) (effects (font (size 1.27 1.27))))
  (property "Footprint" "Connector:Banana_Jack_2Pin" (at 173.99 88.9 0) (effects (font (size 1.27 1.27)) (hide yes)))
  (property "Datasheet" "~" (at 173.99 88.9 0) (effects (font (size 1.27 1.27)) (hide yes)))
  (property "Description" "Transformer, single primary, single secondary" (at 173.99 88.9 0) (effects (font (size 1.27 1.27)) (hide yes)))
  (pin "3")
  (pin "2")
  (pin "4")
  (pin "1"))
 (symbol
  (lib_id "Transistor_FET:IRF540N")
  (at 161.29 106.68 0)
  (unit 1)
  (exclude_from_sim no)
  (in_bom yes)
  (on_board yes)
  (dnp no)
  (property "Reference" "Q1" (at 166.624 104.902 0) (effects (font (size 1.27 1.27)) (justify left)))
  (property "Value" "IRLI530N" (at 165.608 110.49 0) (effects (font (size 1.27 1.27)) (justify left)))
  (property "Footprint" "Package_TO_SOT_THT:TO-220-3_Vertical" (at 166.37 108.585 0) (effects (font (size 1.27 1.27)
    (italic yes)) (justify left) (hide yes)))
  (property "Datasheet" "http://www.irf.com/product-info/datasheets/data/irf540n.pdf" (at 166.37 110.49 0) (effects (font (size 1.27 1.27)) (justify left) (hide yes)))
  (property "Description" "33A Id, 100V Vds, HEXFET N-Channel MOSFET, TO-220" (at 161.29 106.68 0) (effects (font (size 1.27 1.27)) (hide yes)))
  (pin "3")
  (pin "2")
  (pin "1"))
 (symbol
  (lib_id "Device:R")
  (at 152.4 106.68 90)
  (unit 1)
  (exclude_from_sim no)
  (in_bom yes)
  (on_board yes)
  (dnp no)
  (property "Reference" "R1" (at 152.654 104.394 90) (effects (font (size 1.27 1.27))))
  (property "Value" "100" (at 152.654 108.966 90) (effects (font (size 1.27 1.27))))
  (property "Footprint" "Resistor_THT:R_Axial_DIN0204_L3.6mm_D1.6mm_P7.62mm_Horizontal" (at 152.4 108.458 90) (effects (font (size 1.27 1.27)) (hide yes)))
  (property "Datasheet" "" (at 152.4 106.68 0) (effects (font (size 1.27 1.27)) (hide yes)))
  (property "Description" "" (at 152.4 106.68 0) (effects (font (size 1.27 1.27)) (hide yes)))
  (pin "2")
  (pin "1"))
 (symbol
  (lib_id "Device:R")
  (at 140.97 101.6 0)
  (unit 1)
  (exclude_from_sim no)
  (in_bom yes)
  (on_board yes)
  (dnp no)
  (fields_autoplaced yes)
  (property "Reference" "R2" (at 143.51 100.3299 0) (effects (font (size 1.27 1.27)) (justify left)))
  (property "Value" "7.5k" (at 143.51 102.8699 0) (effects (font (size 1.27 1.27)) (justify left)))
  (property "Footprint" "Resistor_THT:R_Axial_DIN0204_L3.6mm_D1.6mm_P7.62mm_Horizontal" (at 139.192 101.6 90) (effects (font (size 1.27 1.27)) (hide yes)))
  (property "Datasheet" "" (at 140.97 101.6 0) (effects (font (size 1.27 1.27)) (hide yes)))
  (property "Description" "" (at 140.97 101.6 0) (effects (font (size 1.27 1.27)) (hide yes)))
  (pin "1")
  (pin "2"))
 (symbol
  (lib_id "Device:R")
  (at 115.57 91.44 90)
  (unit 1)
  (exclude_from_sim no)
  (in_bom yes)
  (on_board yes)
  (dnp no)
  (property "Reference" "R4" (at 115.57 86.868 90) (effects (font (size 1.27 1.27))))
  (property "Value" "100k" (at 115.57 89.408 90) (effects (font (size 1.27 1.27))))
  (property "Footprint" "Resistor_THT:R_Axial_DIN0204_L3.6mm_D1.6mm_P7.62mm_Horizontal" (at 115.57 93.218 90) (effects (font (size 1.27 1.27)) (hide yes)))
  (property "Datasheet" "" (at 115.57 91.44 0) (effects (font (size 1.27 1.27)) (hide yes)))
  (property "Description" "" (at 115.57 91.44 0) (effects (font (size 1.27 1.27)) (hide yes)))
  (pin "2")
  (pin "1"))
 (symbol
  (lib_id "power:GND")
  (at 120.65 132.08 0)
  (unit 1)
  (exclude_from_sim yes)
  (in_bom no)
  (on_board no)
  (dnp no)
  (fields_autoplaced yes)
  (property "Reference" "#PWR01" (at 120.65 138.43 0) (effects (font (size 1.27 1.27)) (hide yes)))
  (property "Value" "GND" (at 120.65 137.16 0) (effects (font (size 1.27 1.27))))
  (property "Footprint" "" (at 120.65 132.08 0) (effects (font (size 1.27 1.27)) (hide yes)))
  (property "Datasheet" "" (at 120.65 132.08 0) (effects (font (size 1.27 1.27)) (hide yes)))
  (property "Description" "Power symbol creates a global label with name \"GND\" , ground" (at 120.65 132.08 0) (effects (font (size 1.27 1.27)) (hide yes)))
  (pin "1")))
